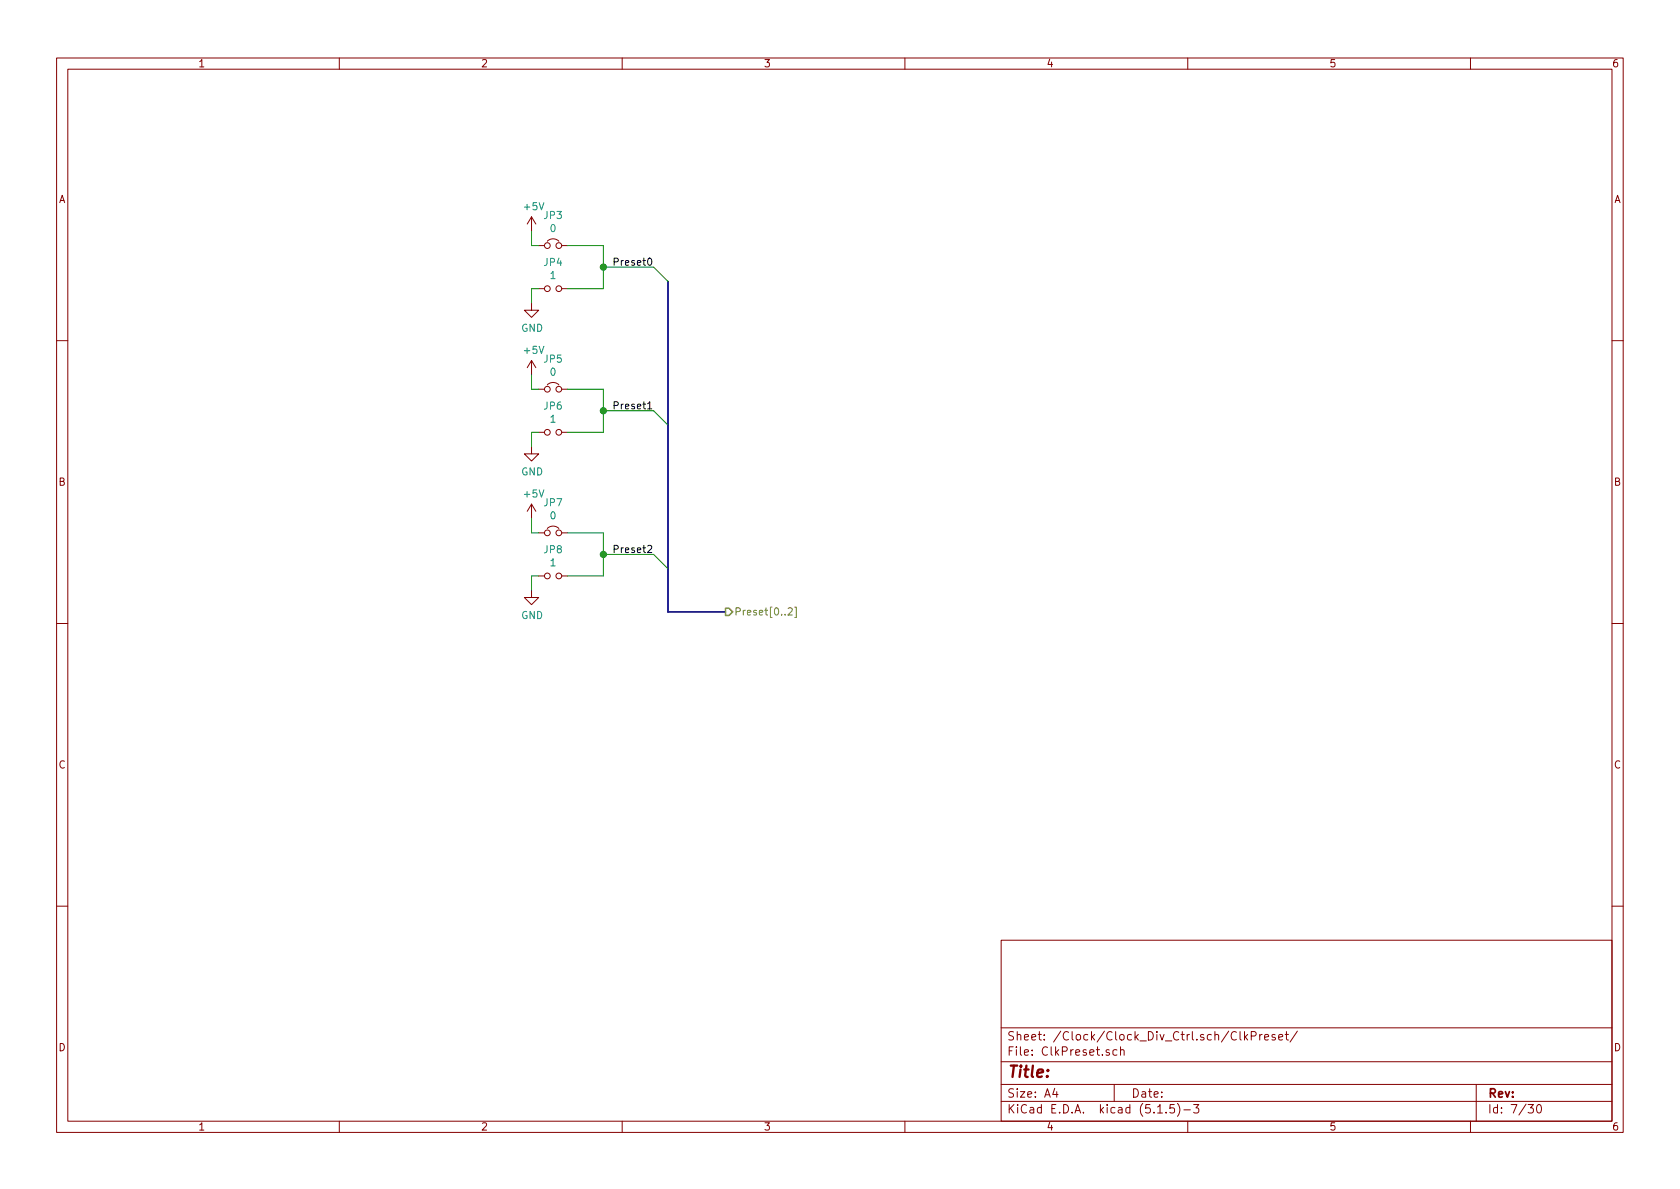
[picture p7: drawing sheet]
<svg xmlns="http://www.w3.org/2000/svg" width="297mm" height="210mm" viewBox="0 0 297 210" stroke-linecap="round" stroke-linejoin="round" font-family="sans-serif">
<g fill="none" stroke="#840000" stroke-width=".18">
<path d="M10 10.3h277v189.9h-277zM12 12.2h273v186.1h-273zM60 10.3v1.9M110 10.3v1.9M160 10.3v1.9M210 10.3v1.9M260 10.3v1.9M94 38.3v2.6M94 38.3l-.8 1.3M94 38.3l.7 1.3M94 53.6v1.3h1.2l-1.2 1.2-1.3-1.2h1.3M95.2 43.4h1.1"/>
<path d="M95.2 51h1.1M96.8 42.7a1.41 1.41 0 0 1 2 0M99.3 43.4h1M99.3 51h1M10 60.2h2M94 79v1.3h1.2l-1.2 1.2-1.3-1.2h1.3M94 63.7l-.8 1.3M94 63.7v2.6M94 63.7l.7 1.3M95.2 76.4h1.1M95.2 68.8h1.1M96.8 68.1a1.41 1.41 0 0 1 2 0"/>
<path d="M99.3 76.4h1M99.3 68.8h1M285 60.2h2M94 89.1v2.6M94 89.1l-.8 1.3M94 89.1l.7 1.3M95.2 94.2h1.1M96.8 93.5a1.41 1.41 0 0 1 2 0M99.3 94.2h1M10 110.3h2M94 104.4v1.3h1.2l-1.2 1.2-1.3-1.2h1.3M95.2 101.8h1.1"/>
<path d="M99.3 101.8h1M285 110.3h2M10 160.2h2M177 166.3h108v32h-108zM285 160.2h2M60 198.3v1.9M110 198.3v1.9M160 198.3v1.9M177 194.8h108M177 191.8h108M177 187.8h108M177 181.8h108"/>
<path d="M186.5 192.5l-.4 1h1M186.8 193v1M196.1 185.7l-.3-.1-.2 .2v.2l.5 .2v.3h-.5M197 191.8v3M197.5 185.7l-.4-.1-.3 .3v.6l.3 .1 .4-.1M198.1 185.7l.2-.1 .4 .1 .1 .9M198.1 185.1v1.5M204.7 196.8h.8M206.2 196.7v.1M207.6 195.3h-.7l-.1 .7 .2-.1 .5 .1 .2 .2-.1 .5-.2 .1-.6-.1M208.2 195.1a1.71 1.71 0 0 1 0 2.3M209.3 196.3h1.2"/>
<path d="M210 198.3v1.9M211 195.3h1l-.5 .6 .4 .1v.7l-.2 .1-.7-.1M220 182.4v1.5M220.2 183.4l.4 .5M220.6 182.9l-.6 .6M221.2 183.2l.7-.1 .2-.2-.1-.3-.2-.2h-.6v1.5M222.7 182.9v1M223.2 182.9l-.5 .3M223.6 183.4l.7-.1-.1-.3-.4-.1-.2 .2 .1 .7h.5M225.5 183l-.4-.1-.2 .2v.3l.6 .1v.3h-.6M226.1 183.4l.7-.1-.1-.3-.4-.1-.2 .2 .1 .7h.5M227.2 182.9h.6"/>
<path d="M227.5 182.4v1.3l.3 .2M229.4 182.3l-1.3 2M260 198.3v1.9M261 191.8v6.5M270.2 195.3h.9l-.5 .6 .4 .1v.7l-.2 .1-.6-.1M271.8 195.5l.4-.2a.94 .94 0 0 1 0 1.5 .79 .79 0 0 1-.4-1.3z"/>
<circle cx="96.8" cy="51" r=".51"/>
<circle cx="96.8" cy="43.4" r=".51"/>
<circle cx="98.8" cy="51" r=".51"/>
<circle cx="98.8" cy="43.4" r=".51"/>
<circle cx="96.8" cy="68.8" r=".51"/>
<circle cx="96.8" cy="76.4" r=".51"/>
<circle cx="98.8" cy="68.8" r=".51"/>
<circle cx="98.8" cy="76.4" r=".51"/>
<circle cx="96.8" cy="94.2" r=".51"/>
<circle cx="98.8" cy="94.2" r=".51"/>
<circle cx="96.8" cy="101.8" r=".51"/>
<circle cx="98.8" cy="101.8" r=".51"/>
</g>
<path d="M118.1 49.8v58.4h10.2" fill="none" stroke="#000084" stroke-width=".3"/>
<path d="M94 40.9v2.5h1.2M95.2 51h-1.2v2.6M100.3 43.4h6.4v7.6h-6.4M106.7 47.2h8.9l2.5 2.6M94 66.3v2.5h1.2M95.2 76.4h-1.2v2.6M100.3 68.8h6.4v7.6h-6.4M106.7 72.6h8.9l2.5 2.6M94 91.7v2.5h1.2M100.3 94.2h6.4v7.6h-6.4M106.7 98h8.9l2.5 2.6M95.2 101.8h-1.2v2.6" fill="none" stroke="#008400" stroke-width=".18"/>
<path d="M139.3 107.6l.5-.1 .2 .1 .1 .2-.1 .2-.7 .8h.8M140.5 107.4h.3v1.8h-.3" fill="none" stroke="#848400" stroke-width=".18"/>
<path d="M128.3 107.6h.6l.6 .6-.6 .6h-.6z" fill="none" stroke="#848400" stroke-width=".25"/>
<path d="M108.6 46.3l.6-.1 .1-.1-.1-.3-.1-.2h-.5v1.3M108.6 71.7l.6-.1 .1-.1-.1-.3-.1-.2h-.5v1.3M108.6 97.1l.6-.1 .1-.1-.1-.3-.1-.2h-.5v1.3" fill="none" stroke="#000" stroke-width=".18"/>
<g fill="#008400" stroke="#008400" stroke-width=".25">
<circle cx="106.7" cy="47.2" r=".51"/>
<circle cx="106.7" cy="72.6" r=".51"/>
<circle cx="106.7" cy="98" r=".51"/>
</g>
<text font-size="2.8" fill="#840000" x="178" y="190.5">Title:</text>
<g font-size="2.1" fill="#840000">
<text x="178" y="184">Sheet: /Clock/Clock_Div_Ctrl.sch/ClkPreset/</text>
<text x="178" y="186.7">File: ClkPreset.sch</text>
<text x="178" y="196.9">KiCad E.D.A. kicad (5.1.5)-3</text>
<text x="178" y="194.1">Size: A4</text>
<text x="200" y="194.1">Date:</text>
<text x="263" y="194.1">Rev:</text>
<text x="263" y="196.9">Id: 7/30</text>
</g>
<g font-size="1.8" fill="#840000">
<text x="35" y="11.9">1</text>
<text x="85" y="11.9">2</text>
<text x="135" y="11.9">3</text>
<text x="185" y="11.9">4</text>
<text x="235" y="11.9">5</text>
<text x="285" y="11.9">6</text>
<text x="10.4" y="35.9">A</text>
<text x="285.4" y="35.9">A</text>
<text x="10.4" y="85.9">B</text>
<text x="285.4" y="85.9">B</text>
<text x="10.4" y="135.9">C</text>
<text x="285.4" y="135.9">C</text>
<text x="10.4" y="185.9">D</text>
<text x="285.4" y="185.9">D</text>
<text x="35" y="199.9">1</text>
<text x="85" y="199.9">2</text>
<text x="135" y="199.9">3</text>
<text x="185" y="199.9">4</text>
<text x="235" y="199.9">5</text>
<text x="285" y="199.9">6</text>
</g>
<g font-size="1.8" fill="#008484">
<text x="92.8" y="37.2">+5V</text>
<text x="96.2" y="38.7">JP3</text>
<text x="97.3" y="41">0</text>
<text x="96.2" y="47">JP4</text>
<text x="97.3" y="49.3">1</text>
<text x="92.2" y="58.7">GND</text>
<text x="92.8" y="62.6">+5V</text>
<text x="96.2" y="64.1">JP5</text>
<text x="97.3" y="66.4">0</text>
<text x="96.2" y="72.4">JP6</text>
<text x="97.3" y="74.7">1</text>
<text x="92.2" y="84.1">GND</text>
<text x="92.8" y="88">+5V</text>
<text x="96.2" y="89.5">JP7</text>
<text x="97.3" y="91.8">0</text>
<text x="96.2" y="97.8">JP8</text>
<text x="97.3" y="100.1">1</text>
<text x="92.2" y="109.5">GND</text>
</g>
<g font-size="1.8">
<text x="109.2" y="47">Preset0</text>
<text x="109.2" y="72.4">Preset1</text>
<text x="109.2" y="97.8">Preset2</text>
</g>
<text font-size="1.8" fill="#848400" x="129.8" y="108.8">Preset[0..2]</text>
</svg>
